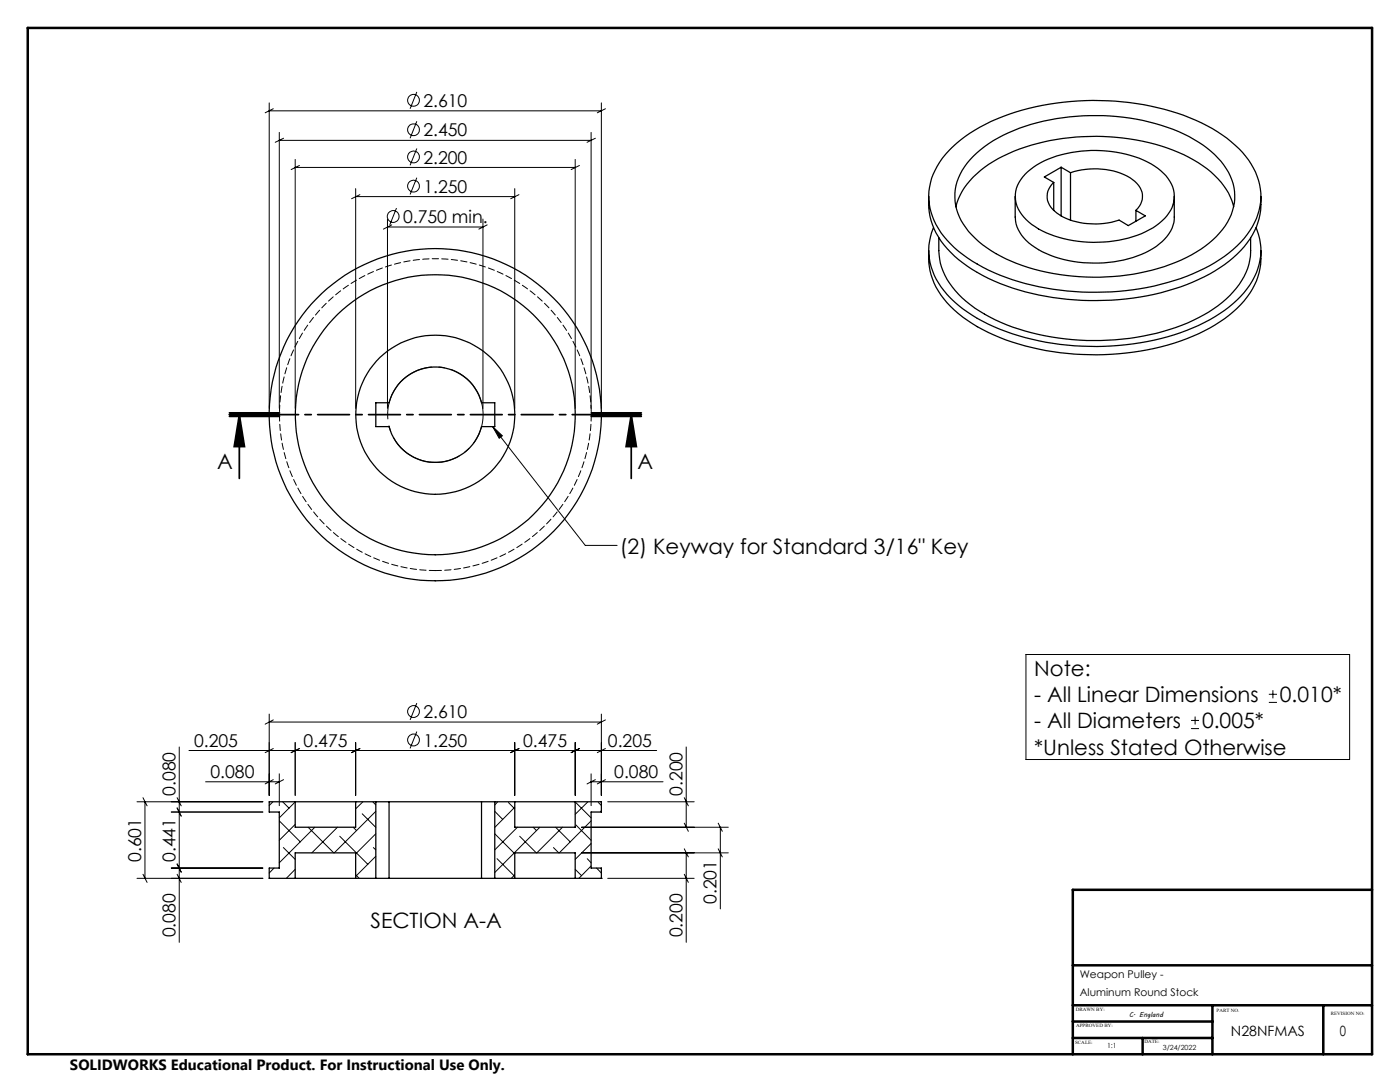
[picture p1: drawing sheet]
<svg xmlns="http://www.w3.org/2000/svg" width="279mm" height="216mm" viewBox="0 0 279 216" stroke-linecap="round" stroke-linejoin="round" font-family="sans-serif">
<g fill="none" stroke="#000" stroke-width=".2">
<path d="M83.2 18.3l-1.4 3.4M53.7 20.5v61M53.7 22.1h66.3M54.5 21.7l-1.6 .8M55.7 26.4v55.1M55.7 28h62.3M56.6 27.6l-1.7 .8M58.9 31.8v49.7M58.9 33.4h55.9M59.8 33l-1.7 .8M71 37.6v43.9M71 39.2h31.7"/>
<path d="M71.8 38.8l-1.6 .9M83.2 29.6l-1.4 3.4M83.2 35.5l-1.4 3.3M83.2 24.2l-1.4 3.4M102.7 37.6v43.9M103.6 38.8l-1.7 .9M114.8 31.8v49.7M115.6 33l-1.6 .8M118 26.4v55.1M118.8 27.6l-1.6 .8M120 20.5v61M120.8 21.7l-1.6 .8"/>
<path d="M77.3 43.7v37.8M77.3 45.3h19.1M78.2 44.9l-1.7 .8M79.1 41.5l-1.3 3.4M96.4 43.7v37.8M97.2 44.9l-1.6 .8M98.3 85.1l18.5 23.7h6.4M98.3 85.1l2 1.9-.7 .5zM204.8 130.6h64.5v21h-64.5zM253.2 138.5h1.6M254 137.7v1.6M27.3 160h25.2"/>
<path d="M28.5 159.2l.9 1.6M28.9 160v15.3M35.3 159.2l.9 1.6M35.8 149v39M37.7 149.8h93.4M41 156h14.7M53.7 142.5v16.2M53.7 144.1h66.3M54.5 160l-.8 .7M54.5 149.4l-1.6 .8M54.5 155.6l-1.6 .8M54.5 143.7l-1.6 .8"/>
<path d="M55.7 154.4v6.4M56.4 160l1.3 1.3M56.6 155.6l-1.7 .8M58.9 148.2v10.5M59.8 149.4l-1.7 .8M71 148.2v10.5M71.8 149.4l-1.6 .8M72.4 160l-1.4 1.4M74.4 160l.6 .6M83.2 140.3l-1.4 3.4M83.2 146l-1.4 3.3M99.3 160l-.6 .6"/>
<path d="M102.7 148.2v10.5M103.6 149.4l-1.7 .8M114.8 148.2v10.5M115.6 149.4l-1.6 .8M117.3 160l-2.5 2.5M118 156h14.3M118 154.4v6.4M118.8 155.6l-1.6 .8M120 142.5v16.2M120.8 143.7l-1.6 .8M120.8 149.4l-1.6 .8M120.8 155.6l-1.6 .8"/>
<path d="M121.3 160h17.2M136.6 159.2l.8 1.6M136.9 149v16.1M237.7 145.4h1.6M237.7 143.8h1.6M238.5 143v1.6M253.2 140.2h1.6M27.3 175.3h25.2M28.5 174.4l.9 1.7M34.2 162h18.3M34.2 173.2h18.3M35.3 161.2l.9 1.6"/>
<path d="M35.3 172.4l.9 1.6M35.3 174.4l.9 1.7M53.7 175.3h.1M54.7 173.2l-1 1M55.7 163.8l4.2 4.2M56.6 169.1l2.3 2.4M58.9 160l-3.2 3.2M58.9 164.5l-3.2 3.2M58.9 173.5l-1.7 1.8M61.5 165.1l5.1 5.1M62.8 165.1l-7.1 7.1M67.3 165.1l-5.1 5.1"/>
<path d="M67.8 166.9l5.6 5.6M70.5 165.1l.7 .6M71 174.6l.7 .7M72.3 162.4l2.7 2.7M74.5 169.1l.5 .5M75 161.9l-8.3 8.3M75 166.4l-4 4M75 170.9l-4 4M98.7 166.4l3.9 3.8M98.7 161.9l1.6 1.6M99.2 171.3l3.5 3.6M101.5 160.1l1.2 1.3"/>
<path d="M102.7 161.1l-4 4M102.7 174.6l-.6 .7M103.3 165.1l-4.6 4.5M103.7 166.9l3.3 3.3M106.4 165.1l.7 .6M107.7 165.1l-9 9M110.5 169.1l1 1.1M110.9 165.1l2.9 2.9M112.3 165.1l-5.2 5.1M114.8 173.5l1.3 1.2M114.8 160l3.2 3.2M114.9 164.6l3.1 3.1"/>
<path d="M116.1 170.2h29.2M116.1 165.1h29.2M117.2 171.3l.8 .9M118 163.8l-6.4 6.4M118 168.3l-3.2 3.2M118 172.8l-2.5 2.5M119.1 173.2l.9 1M119.4 160.1l.6 .6M120 175.3h.1M120 161.8l-.2 .2M121.3 175.3h17.2M136.6 174.4l.8 1.7"/>
<path d="M136.6 169.4l.8 1.6M136.6 164.3l.8 1.6M136.9 170.2v17.8M143.3 169.4l.8 1.6M143.3 164.3l.8 1.6M143.8 165.1v16.3"/>
<circle cx="82.5" cy="20" r="1.18"/>
<circle cx="82.5" cy="31.3" r="1.18"/>
<circle cx="82.5" cy="25.9" r="1.18"/>
<circle cx="82.5" cy="37.1" r="1.18"/>
<circle cx="78.5" cy="43.2" r="1.17"/>
<circle cx="82.5" cy="147.7" r="1.17"/>
<circle cx="82.5" cy="142" r="1.17"/>
</g>
<path d="M45.8 83.1h10zM45.8 82.7h10M45.8 82.4h10M47.8 82.8l1 6.3h-2.1zM47.8 82.8v12.7M118 82.7h10M118 82.4h10M118 83.1h10M126 82.8l1 6.3h-2zM126 82.8v12.7" fill="none" stroke="#000" stroke-width=".35"/>
<path d="M96 79.9a9.5 9.5 0 0 0-15.9-3.9 9.5 9.5 0 0 0 4.1 15.9 9.5 9.5 0 0 0 12-11.1l-.2-.9" fill="none" stroke="#000" stroke-width=".2" stroke-dasharray="15.2 1.3 1.3 1.3" stroke-dashoffset="6.3" stroke-linecap="butt"/>
<path d="M128 82.7h-82.2" fill="none" stroke="#000" stroke-width=".35" stroke-dasharray="6.3 1.3 1.3 1.3" stroke-dashoffset="2.7"/>
<path d="M5.5 5.6h268.3v204.8h-268.3zM273.8 177.6h-59.7v32.8M214.1 192.6h59.7M214.1 200.6h59.7M214.1 203.8h27.9M214.1 207.1h27.9M228 207.1v3.3M242 200.6v9.8M264.1 200.6v9.8" fill="none" stroke="#000" stroke-width=".5"/>
<g fill="#000">
<path d="M98.3 85.1l2 1.9-.7 .5z"/>
<path d="M126 82.8l1 6.3h-2zM47.8 82.8l1 6.3h-2.1z"/>
</g>
<g fill="none" stroke="#000" stroke-width=".25">
<path d="M185.3 39.2a14 14 0 0 0 5.2 11.9 36.9 36.9 0 0 0 18.2 8 52.7 52.7 0 0 0 30.5-3.3 22.3 22.3 0 0 0 11.2-9.7 13.2 13.2 0 0 0 1.2-6.9M189.4 30.1a34.2 34.2 0 0 1 17.3-8.8 53.4 53.4 0 0 1 33.1 3.2 23.8 23.8 0 0 1 9.9 8.2 11.8 11.8 0 0 1-.8 14.1 28.3 28.3 0 0 1-13.3 8.8 53.6 53.6 0 0 1-38.4-1.7 22.7 22.7 0 0 1-10.4-9.1 11.8 11.8 0 0 1 1.3-13.2zM194.2 31.2a30.6 30.6 0 0 1 16.6-7.5 44.2 44.2 0 0 1 26.5 3.5 17.3 17.3 0 0 1 8.6 8.7 10.6 10.6 0 0 1-3.2 11.3 29.4 29.4 0 0 1-15.3 7.3 44.5 44.5 0 0 1-27.7-3.4 17.4 17.4 0 0 1-8.6-8.6 10.2 10.2 0 0 1 2.5-10.6zM202.6 39.2v4.1a7.6 7.6 0 0 0 4 6.1 24.4 24.4 0 0 0 19.5 2 12.2 12.2 0 0 0 7.8-5.9l.5-1.7v-4.6M205 34.3a20 20 0 0 1 12.7-4.3 22.6 22.6 0 0 1 13.4 3.6 6.8 6.8 0 0 1 3.2 6.6 9.3 9.3 0 0 1-5.7 6 25 25 0 0 1-21.3-.5 8 8 0 0 1-4.7-6.4 6.3 6.3 0 0 1 2.4-5zM210.3 36.4a3.7 3.7 0 0 0 .7 6.1 14.3 14.3 0 0 0 12.3 1.4l1.9 1.1 3.4-1.9-1.9-1.1M210.3 36.4v5.6M211.8 33.4l1.8 1.1M211.8 33.4l-3.4 1.9 1.9 1.1M211.8 33.4v9.7M213.6 34.5a14.6 14.6 0 0 1 12.4 1.3 3.7 3.7 0 0 1 .7 6.2M213.6 34.5v9.4"/>
<path d="M185.3 50a13.9 13.9 0 0 0 5.2 11.9 37.3 37.3 0 0 0 18.2 8.1 53.5 53.5 0 0 0 30.5-3.4 22.6 22.6 0 0 0 11.2-9.7 13.2 13.2 0 0 0 1.2-6.9M186.3 45.4a12 12 0 0 0 2.1 12.6 29.5 29.5 0 0 0 14.9 9 53.7 53.7 0 0 0 35.9-2.1 22.6 22.6 0 0 0 11.2-9.7 11.3 11.3 0 0 0 .3-9.8M187.4 47.4v2.6a13.5 13.5 0 0 0 5.4 10.1 36.5 36.5 0 0 0 18.4 7.4 48.4 48.4 0 0 0 28-4.1 19 19 0 0 0 9.8-9.8l.6-2.5v-3.7M190.8 41.3a13.6 13.6 0 0 1 5.7-7.9 37.6 37.6 0 0 1 21-6.2 39.8 39.8 0 0 1 21.7 5.3 14.8 14.8 0 0 1 7 8.8M226.7 42v2.1M75 80.4h2.6a9.5 9.5 0 0 1 9.3-7.2 9.5 9.5 0 0 1 9.2 7.2h2.6v4.7h-2.6a9.5 9.5 0 0 1-9.2 7.2 9.5 9.5 0 0 1-9.3-7.2h-2.6zM58.9 160h12.1M58.9 160h-5.2v2h2v11.2h-2v2.1h5.2M58.9 160v5.1h12.1v-5.1M71 160h6.6M75 160v15.3M77.6 160h18.5"/>
<path d="M77.6 160v15.3M96.1 160h6.6M96.1 160v15.3M98.7 160v15.3M102.7 160h12.1M102.7 160v5.1h12.1v-5.1M114.8 160h5.2v2h-2v11.2h2v2.1h-5.2M58.9 175.3h12.1M58.9 175.3v-5.1h12.1v5.1M71 175.3h6.6M77.6 175.3h18.5M96.1 175.3h6.6"/>
<path d="M102.7 175.3h12.1M102.7 175.3v-5.1h12.1v5.1"/>
<circle cx="86.9" cy="82.8" r="15.9"/>
<circle cx="86.9" cy="82.7" r="33.1"/>
<circle cx="86.9" cy="82.8" r="27.9"/>
</g>
<path d="M86.9 113.8a31.1 31.1 0 0 0 27.4-45.8 31.1 31.1 0 0 0-53.4-2.4 31.1 31.1 0 0 0 23.1 48.1l2.9 .1" fill="none" stroke="#000" stroke-width=".2" stroke-dasharray="1.3 .6"/>
<g font-size="4.2">
<text x="43.4" y="93.7">A</text>
<text x="127.3" y="93.7">A</text>
<text x="123.7" y="110.5">(2) Keyway for Standard 3/16&quot; Key</text>
<text x="206.4" y="134.9">Note:</text>
<text x="206.4" y="140.1">- All Linear Dimensions</text>
<text x="255.4" y="140.1">0.010*</text>
<text x="206.4" y="145.4">- All Diameters</text>
<text x="239.9" y="145.4">0.005*</text>
<text x="206.4" y="150.6">*Unless Stated Otherwise</text>
<text x="73.9" y="185.2">SECTION A-A</text>
</g>
<g font-size="3.5">
<text x="84.5" y="21.3">2.610</text>
<text x="84.5" y="27.2">2.450</text>
<text x="84.5" y="32.6">2.200</text>
<text x="84.5" y="38.5">1.250</text>
<text x="80.4" y="44.5">0.750 min.</text>
<text x="84.5" y="143.3">2.610</text>
<text x="38.7" y="149">0.205</text>
<text x="60.6" y="149">0.475</text>
<text x="84.5" y="149">1.250</text>
<text x="104.4" y="149">0.475</text>
<text x="121.3" y="149">0.205</text>
<text x="42" y="155.2">0.080</text>
<text x="122.6" y="155.2">0.080</text>
<text x="35" y="158.8" transform="rotate(-90 35 158.8)">0.080</text>
<text x="136.2" y="158.8" transform="rotate(-90 136.2 158.8)">0.200</text>
<text x="28.2" y="172" transform="rotate(-90 28.2 172)">0.601</text>
<text x="35" y="172" transform="rotate(-90 35 172)">0.441</text>
<text x="143" y="180.4" transform="rotate(-90 143 180.4)">0.201</text>
<text x="35" y="187" transform="rotate(-90 35 187)">0.080</text>
<text x="136.2" y="187" transform="rotate(-90 136.2 187)">0.200</text>
</g>
<text font-size="3" x="14" y="213.5">SOLIDWORKS Educational Product. For Instructional Use Only.</text>
<g font-size="2.8">
<text x="245.7" y="206.7">N28NFMAS</text>
<text x="267.4" y="206.7">0</text>
</g>
<g font-size="2.1">
<text x="215.5" y="195.1">Weapon Pulley -</text>
<text x="215.5" y="198.8">Aluminum Round Stock</text>
</g>
<g font-size="1.4">
<text x="225.3" y="202.9">C. England</text>
<text x="220.9" y="209.1">1:1</text>
<text x="232.1" y="209.6">3/24/2022</text>
</g>
<g font-size="1">
<text x="214.7" y="201.6">DRAWN BY:</text>
<text x="242.8" y="201.9">PART NO.</text>
<text x="265.6" y="202.5">REVISION NO:</text>
<text x="214.6" y="208.3">SCALE:</text>
<text x="214.8" y="205">APPROVED BY:</text>
<text x="228.4" y="208.2">DATE:</text>
</g>
</svg>
